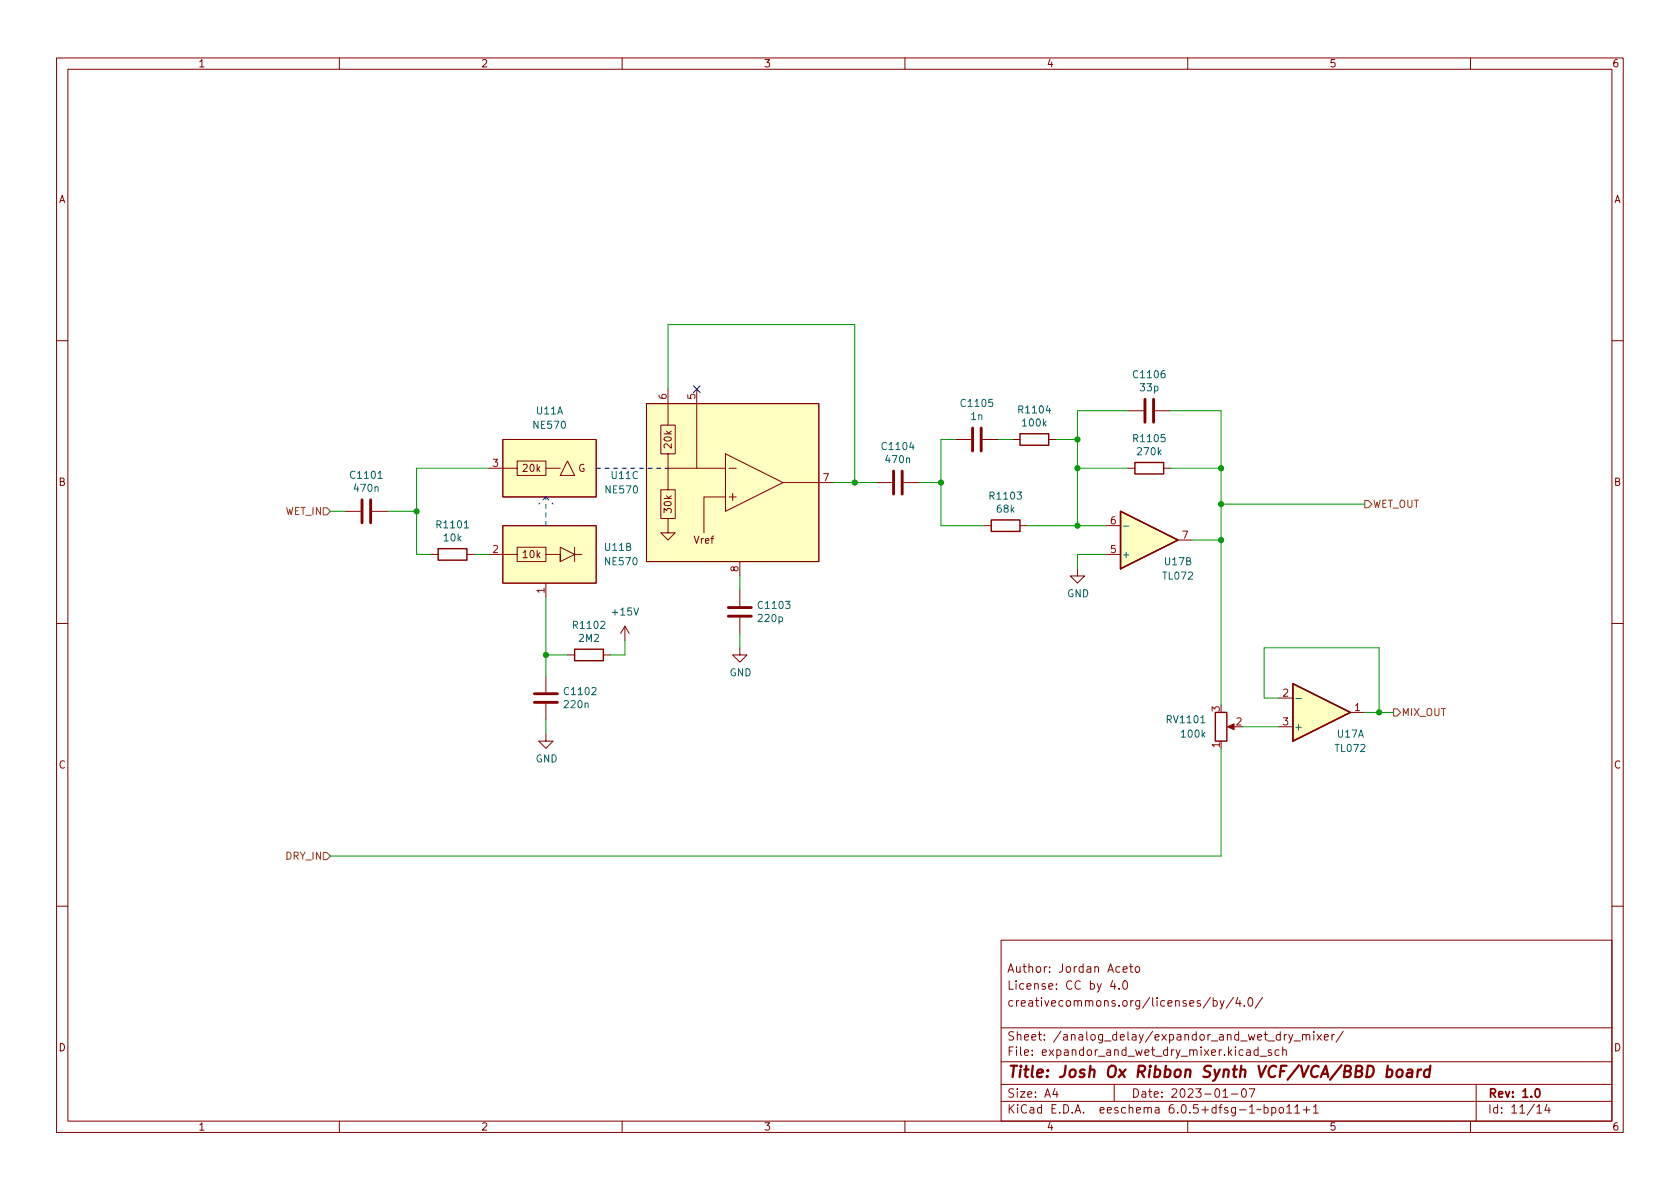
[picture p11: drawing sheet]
<svg xmlns="http://www.w3.org/2000/svg" width="297mm" height="210mm" viewBox="0 0 297 210" stroke-linecap="round" stroke-linejoin="round" font-family="sans-serif">
<g fill="none" stroke="#840000" stroke-width=".18">
<path d="M10 10.2h277v190.1h-277zM12 12.2h273v186.1h-273zM60 10.2v2M110 10.2v2M160 10.2v2M210 10.2v2M260 10.2v2M10 60.2h2M88.9 77.7h16.5v10.2h-16.5zM114.3 71.4h30.5v27.9h-30.5zM118.1 68.8v6.4M123.2 68.8v14"/>
<path d="M168.9 77.7h2.8M173.7 77.7h2.8M179.1 77.7h1.2M185.4 77.7h1.3M199.4 72.6h2.8M204.2 72.6h2.8M285 60.2h2M61 90.4h2.8M65.8 90.4h2.8M76.2 98h1.3M82.5 98h1.3M86.4 98h5v-1.2h5.1v2.5h-5.1v-1.3"/>
<path d="M86.4 82.8h5v-1.3h5.1v2.6h-5.1v-1.3M88.9 93h16.5v10.1h-16.5zM96.5 98h2.6v-1.2l2.5 1.2-2.5 1.3v-1.3v1.3M96.5 82.8h2.6M100.3 81.5l1.3 2.6h-2.5zM101.6 98h1.3M101.6 96.8v2.5M118.1 91.7v2.5h-1.3l1.3 1.3 1.3-1.3h-1.3M118.1 80.3h1.3v-5.1h-2.6v5.1h1.3v2.5M128.3 87.9h-3.8v6.3M128.3 80.3l10.1 5-10.1 5.1zM128.3 82.8h-10.2v3.8h-1.3v5.1h2.6v-5.1h-1.3"/>
<path d="M128.9 82.8h1.3M128.9 87.9h1.3M129.5 87.2v1.3M130.8 99.3v2.5M138.4 85.3h8.9M154.9 85.3h2.8M159.8 85.3h2.8M174 93h1.3M180.3 93h1.3M195.6 98h2.5M195.6 93h2.5M199.4 82.8h1.3"/>
<path d="M205.7 82.8h1.3M208.3 95.5h2.5M10 110.2h2M96.5 103.1v2.6M96.5 119.6v2.8M100.3 115.8h1.3M106.7 115.8h1.2M110.5 110.7l-.8 1.3M110.5 110.7v2.6M110.5 110.7l.8 1.3M130.8 114.5v1.3h1.3l-1.3 1.3-1.3-1.3h1.3M130.8 104.4v2.8"/>
<path d="M130.8 109.2v2.8M190.5 100.6v1.2h1.3l-1.3 1.3-1.3-1.3h1.3M285 110.2h2M96.5 129.8v1.3h1.3l-1.3 1.2-1.3-1.2h1.3M96.5 124.5v2.7M217.4 128.5h1M226.1 123.4h2.5M226.1 128.5h2.5M238.8 126h2.5M10 160.2h2M177 166.3h108v32h-108zM196.7 173.4l-.3 1h.9"/>
<path d="M197.1 173.9v1M197.9 174.8v.1M198.6 171.4l.7-.1-.1-.3-.4-.1-.2 .2v.8h.6M198.6 173.6l.3-.2a.81 .81 0 0 1 .5 .7 .81 .81 0 0 1-.3 .8h-.1a.81 .81 0 0 1-.4-1.3zM199.7 170.9h.6M199.9 170.4v1.3l.4 .2M200.9 171l.3-.1 .3 .3v.4l-.3 .3h-.3l-.2-.3v-.4zM214 176.4l-1.3 1.9M214.5 177l.4-.1 .3 .3v.4l-.1 .3h-.6M214.5 176.4v1.5M215.7 176.9l.4 1M216.4 176.9l-.5 1.4-.2 .1"/>
<path d="M218.1 176.4l-1.3 1.9M218.9 176.4l-.4 1h.9M219.2 176.9v1M220 177.8v.1M220.8 176.6l.2-.2a.81 .81 0 0 1 .6 .7 .81 .81 0 0 1-.3 .8h-.2a.81 .81 0 0 1-.3-1.3zM223.2 176.4l-1.3 1.9M285 160.2h2M60 198.3v2M110 198.3v2M160 198.3v2M177 194.8h108M177 191.8h108"/>
<path d="M177 187.8h108M177 181.8h108M186.5 192.5l-.4 1h1M186.9 193v1M197 191.8v3M210 198.3v2M216.2 194h.9M217.7 193.5h1.2M219.7 192.6l.2-.1a.81 .81 0 0 1 .5 .7 .81 .81 0 0 1-.3 .8h-.1a.81 .81 0 0 1-.6-.6 .81 .81 0 0 1 .3-.8zM220.9 192.5h1l-.7 1.5M222.4 185.7l-.4-.1-.3 .3v.4l.2 .3h.5M222.4 185.1v1.5"/>
<path d="M222.8 186.8h1.1M223.5 195.9l.4-.1 .3 .3v.4l-.1 .3h-.6M223.5 195.3v1.5M224.8 185.7l-.4-.1-.2 .2 .1 .3 .5 .1v.4h-.6M224.9 195.9l.4-.1 .3 .3v.4l-.2 .3h-.5M224.9 195.8v1.5M226.1 185.7l-.4-.1-.3 .3v.4l.2 .3h.5M226.3 195.9l.3-.1 .3 .3v.4l-.3 .3h-.3l-.2-.3v-.4zM226.8 185.8l.2-.2 .4 .1v.9M226.8 185.1v1.5M227.5 195.8l.4-.5v1.5M227.5 196.8h.9"/>
<path d="M227.9 182.9l.3 1M228.6 182.9l-.5 1.4-.2 .1M228.8 184.1h1.1M228.9 195.8l.5-.5v1.5M228.9 196.8h.9M230.3 183.1l.2-.2 .4 .1v.9M230.3 182.9v1M230.4 196.3h1.2M230.9 183.1l.2-.2 .4 .1 .1 .9M231 195.7v1.1M232.2 195.8l.4-.5v1.5M232.2 196.8h.9"/>
<path d="M232.3 182.4v.2M232.3 182.9v1M232.9 182.9l.7 1M233.6 182.9l-.7 1M234.1 183.4l.8-.1-.1-.3-.4-.1-.3 .2 .1 .8h.6M235.5 182.9v1M235.9 182.9l-.3 .1-.1 .2M237.5 182.4l-1.3 1.9M260 198.3v2M261 191.8v6.5M271.7 195.8l.5-.5v1.5M271.7 196.8h.9"/>
<path d="M273.5 195.3l-.4 1h1M273.9 195.8v1"/>
</g>
<path d="M271.6 192.6l.2-.1a.82 .82 0 0 1 .6 .7 .82 .82 0 0 1-.3 .8h-.2a.81 .81 0 0 1-.6-.6 .81 .81 0 0 1 .3-.8z" fill="none" stroke="#840000" stroke-width=".3"/>
<path d="M245.3 189.2l.2-.1 .5 .1 .2 .3-.1 .6a.66 .66 0 0 1-1 .3M245.4 188.5l-.3 2M247.1 189.3a.52 .52 0 0 1 .5-.2 .52 .52 0 0 1 .4 .4l-.1 .6a.55 .55 0 0 1-.5 .4 .55 .55 0 0 1-.5-.4zM248.9 189.2l.2-.1 .6 .1-.1 1.3M249.7 189.6l-.7 .1a.4 .4 0 0 0-.3 .3 .4 .4 0 0 0 .2 .5l.7-.1M250.7 189.1l-.1 1.4M251.3 189.1l-.4 .1-.2 .3M252.8 189.2a.66 .66 0 0 0-1 .3v.6l.1 .3 .2 .1 .6-.1M252.9 188.5l-.2 2" fill="none" stroke="#840000" stroke-width=".4"/>
<path d="M172 75.7v4.1M173.5 75.7v4.1M202.4 70.6v4.1M204 70.6v4.1M64 88.4v4.1M65.5 88.4v4.1M158 83.3v4.1M159.5 83.3v4.1M128.8 109h4M128.8 107.4h4M94.5 124.2h4.1M94.5 122.7h4.1" fill="none" stroke="#840000" stroke-width=".51"/>
<path d="M180.3 76.7h5.1v2h-5.1zM77.5 97h5v2.1h-5zM175.3 91.9h5v2.1h-5zM198.1 90.4l10.2 5.1-10.2 5.1zM200.7 81.8h5v2h-5zM101.6 114.8h5.1v2h-5.1zM214.9 126h2v5.1h-2zM228.6 120.9l10.2 5.1-10.2 5.1z" fill="none" stroke="#840000" stroke-width=".25"/>
<g fill="#ffffc2" stroke="#ffffc2" stroke-width=".18">
<path d="M88.9 93h16.5v10.1h-16.5z"/>
<path d="M88.9 77.7h16.5v10.2h-16.5z"/>
<path d="M114.3 71.4h30.5v27.9h-30.5z"/>
<path d="M228.6 120.9l10.2 5.1-10.2 5.1z"/>
<path d="M198.1 90.4l10.2 5.1-10.2 5.1z"/>
</g>
<path d="M198.6 93h1M229.1 123.5h1" fill="none" stroke="#006464" stroke-width=".18"/>
<path d="M217 128.5l1.2-.5v1z" fill="#840000" stroke="#840000" stroke-width=".18"/>
<path d="M57.1 89.8h.7l.6 .6-.6 .7h-.7zM241.3 88.5h.6l.7 .6-.7 .7h-.6zM246.4 125.3h.6l.6 .7-.6 .6h-.6zM57.1 150.7h.7l.6 .7-.6 .6h-.7z" fill="none" stroke="#725600" stroke-width=".18"/>
<path d="M96.5 93v-5.1M96.5 87.9l-1.3 1.2M96.5 87.9l1.3 1.2M105.4 82.8h12.7" fill="none" stroke="#0000c2" stroke-width=".18" stroke-dasharray=".8 .8"/>
<g fill="none" stroke="#009600" stroke-width=".18">
<path d="M118.1 68.8v-11.4h33v27.9M168.9 77.7h-2.5v15.3h7.6M176.5 77.7h2.6M186.7 77.7h3.8M199.4 72.6h-8.9v20.4M207 72.6h8.9v52.1M58.4 90.4h2.6M68.6 90.4h5.1M83.8 98h2.6M86.4 82.8h-12.7v15.2h2.5M147.3 85.3h7.6M162.6 85.3h3.8"/>
<path d="M181.6 93h14M190.5 82.8h8.9M195.6 98h-5.1v2.6M207 82.8h8.9M210.8 95.5h5.1M215.9 89.1h25.4M96.5 115.8h3.8M96.5 105.7v13.9M110.5 113.3v2.5h-2.6M130.8 101.8v2.6M130.8 112v2.5M96.5 127.2v2.6"/>
<path d="M215.9 132.3v19.1h-157.5M219.7 128.5h6.4M226.1 123.4h-2.6v-8.9h20.3v11.5M241.3 126h5.1"/>
</g>
<path d="M122.6 68.2l1.2 1.2M123.8 68.2l-1.2 1.2" fill="none" stroke="#000084" stroke-width=".18"/>
<g fill="#009600" stroke="#009600" stroke-width=".18">
<circle cx="73.7" cy="90.4" r=".46"/>
<circle cx="96.5" cy="115.8" r=".46"/>
<circle cx="215.9" cy="82.8" r=".46"/>
<circle cx="243.8" cy="126" r=".46"/>
<circle cx="190.5" cy="93" r=".46"/>
<circle cx="215.9" cy="89.1" r=".46"/>
<circle cx="215.9" cy="95.5" r=".46"/>
<circle cx="190.5" cy="82.8" r=".46"/>
<circle cx="190.5" cy="77.7" r=".46"/>
<circle cx="151.1" cy="85.3" r=".46"/>
<circle cx="166.4" cy="85.3" r=".46"/>
</g>
<text font-size="2.8" fill="#840000" x="178" y="190.6">Title: Josh Ox Ribbon Synth VCF/VCA/BBD board</text>
<g font-size="2.1" fill="#840000">
<text x="178" y="172">Author: Jordan Aceto</text>
<text x="178" y="178">creativecommons.org/licenses/by/4.0/</text>
<text x="178" y="175">License: CC by 4.0</text>
<text x="178" y="184">Sheet: /analog_delay/expandor_and_wet_dry_mixer/</text>
<text x="178" y="186.7">File: expandor_and_wet_dry_mixer.kicad_sch</text>
<text x="178" y="196.9">KiCad E.D.A. eeschema 6.0.5+dfsg-1~bpo11+1</text>
<text x="178" y="194.1">Size: A4</text>
<text x="200" y="194.1">Date: 2023-01-07</text>
<text x="263" y="194.1">Rev: 1.0</text>
<text x="263" y="196.9">Id: 11/14</text>
</g>
<g font-size="1.8" fill="#840000">
<text x="35" y="11.9">1</text>
<text x="85" y="11.9">2</text>
<text x="135" y="11.9">3</text>
<text x="185" y="11.9">4</text>
<text x="235" y="11.9">5</text>
<text x="285" y="11.9">6</text>
<text x="10.3" y="35.9">A</text>
<text x="285.3" y="35.9">A</text>
<text x="92.5" y="83.4">20k</text>
<text x="102.2" y="83.4">G</text>
<text x="118.7" y="79.2" transform="rotate(-90 118.7 79.2)">20k</text>
<text x="10.3" y="85.9">B</text>
<text x="285.3" y="85.9">B</text>
<text x="118.7" y="90.6" transform="rotate(-90 118.7 90.6)">30k</text>
<text x="92.5" y="98.7">10k</text>
<text x="122.7" y="96.1">Vref</text>
<text x="10.3" y="135.9">C</text>
<text x="285.3" y="135.9">C</text>
<text x="10.3" y="185.9">D</text>
<text x="285.3" y="185.9">D</text>
<text x="35" y="199.9">1</text>
<text x="85" y="199.9">2</text>
<text x="135" y="199.9">3</text>
<text x="185" y="199.9">4</text>
<text x="235" y="199.9">5</text>
<text x="285" y="199.9">6</text>
</g>
<g font-size="1.8" fill="#a90000">
<text x="117.9" y="70.6" transform="rotate(-90 117.9 70.6)">6</text>
<text x="122.9" y="70.6" transform="rotate(-90 122.9 70.6)">5</text>
<text x="87.1" y="82.5">3</text>
<text x="145.6" y="85.1">7</text>
<text x="196.4" y="92.7">6</text>
<text x="209.1" y="95.2">7</text>
<text x="87.1" y="97.8">2</text>
<text x="130.6" y="101.1" transform="rotate(-90 130.6 101.1)">8</text>
<text x="196.4" y="97.8">5</text>
<text x="96.3" y="104.9" transform="rotate(-90 96.3 104.9)">1</text>
<text x="215.6" y="125.8" transform="rotate(-90 215.6 125.8)">3</text>
<text x="226.8" y="123.2">2</text>
<text x="239.5" y="125.7">1</text>
<text x="218.6" y="128.3">2</text>
<text x="226.8" y="128.3">3</text>
<text x="215.6" y="132.2" transform="rotate(-90 215.6 132.2)">1</text>
</g>
<g font-size="1.8" fill="#006464">
<text x="170.1" y="72">C1105</text>
<text x="200.6" y="66.9">C1106</text>
<text x="201.7" y="69.2">33p</text>
<text x="94.5" y="75.8">NE570</text>
<text x="94.9" y="73.3">U11A</text>
<text x="171.7" y="74.3">1n</text>
<text x="180.3" y="73.1">R1104</text>
<text x="180.9" y="75.4">100k</text>
<text x="156.1" y="79.6">C1104</text>
<text x="156.7" y="81.9">470n</text>
<text x="200.6" y="78.2">R1105</text>
<text x="201.2" y="80.5">270k</text>
<text x="62.2" y="84.7">C1101</text>
<text x="62.8" y="87">470n</text>
<text x="107.2" y="87.2">NE570</text>
<text x="108.2" y="84.7">U11C</text>
<text x="175.2" y="88.3">R1103</text>
<text x="77.4" y="93.4">R1101</text>
<text x="78.5" y="95.7">10k</text>
<text x="176.3" y="90.6">68k</text>
<text x="107" y="97.4">U11B</text>
<text x="107.1" y="99.9">NE570</text>
<text x="198.2" y="98.7">+</text>
<text x="206" y="99.9">U17B</text>
<text x="134.3" y="107.7">C1103</text>
<text x="188.7" y="105.6">GND</text>
<text x="205.7" y="102.5">TL072</text>
<text x="101.5" y="111.2">R1102</text>
<text x="102.4" y="113.5">2M2</text>
<text x="108.4" y="108.8">+15V</text>
<text x="134.2" y="110">220p</text>
<text x="129" y="119.6">GND</text>
<text x="99.9" y="125.2">220n</text>
<text x="100" y="122.9">C1102</text>
<text x="206.5" y="127.9">RV1101</text>
<text x="209" y="130.4">100k</text>
<text x="228.7" y="129.2">+</text>
<text x="236.5" y="130.4">U17A</text>
<text x="94.7" y="134.8">GND</text>
<text x="236.2" y="133">TL072</text>
</g>
<g font-size="1.8" fill="#725600">
<text x="242.7" y="89.8">WET_OUT</text>
<text x="50.4" y="91.1">WET_IN</text>
<text x="247.8" y="126.6">MIX_OUT</text>
<text x="50.6" y="152">DRY_IN</text>
</g>
</svg>
